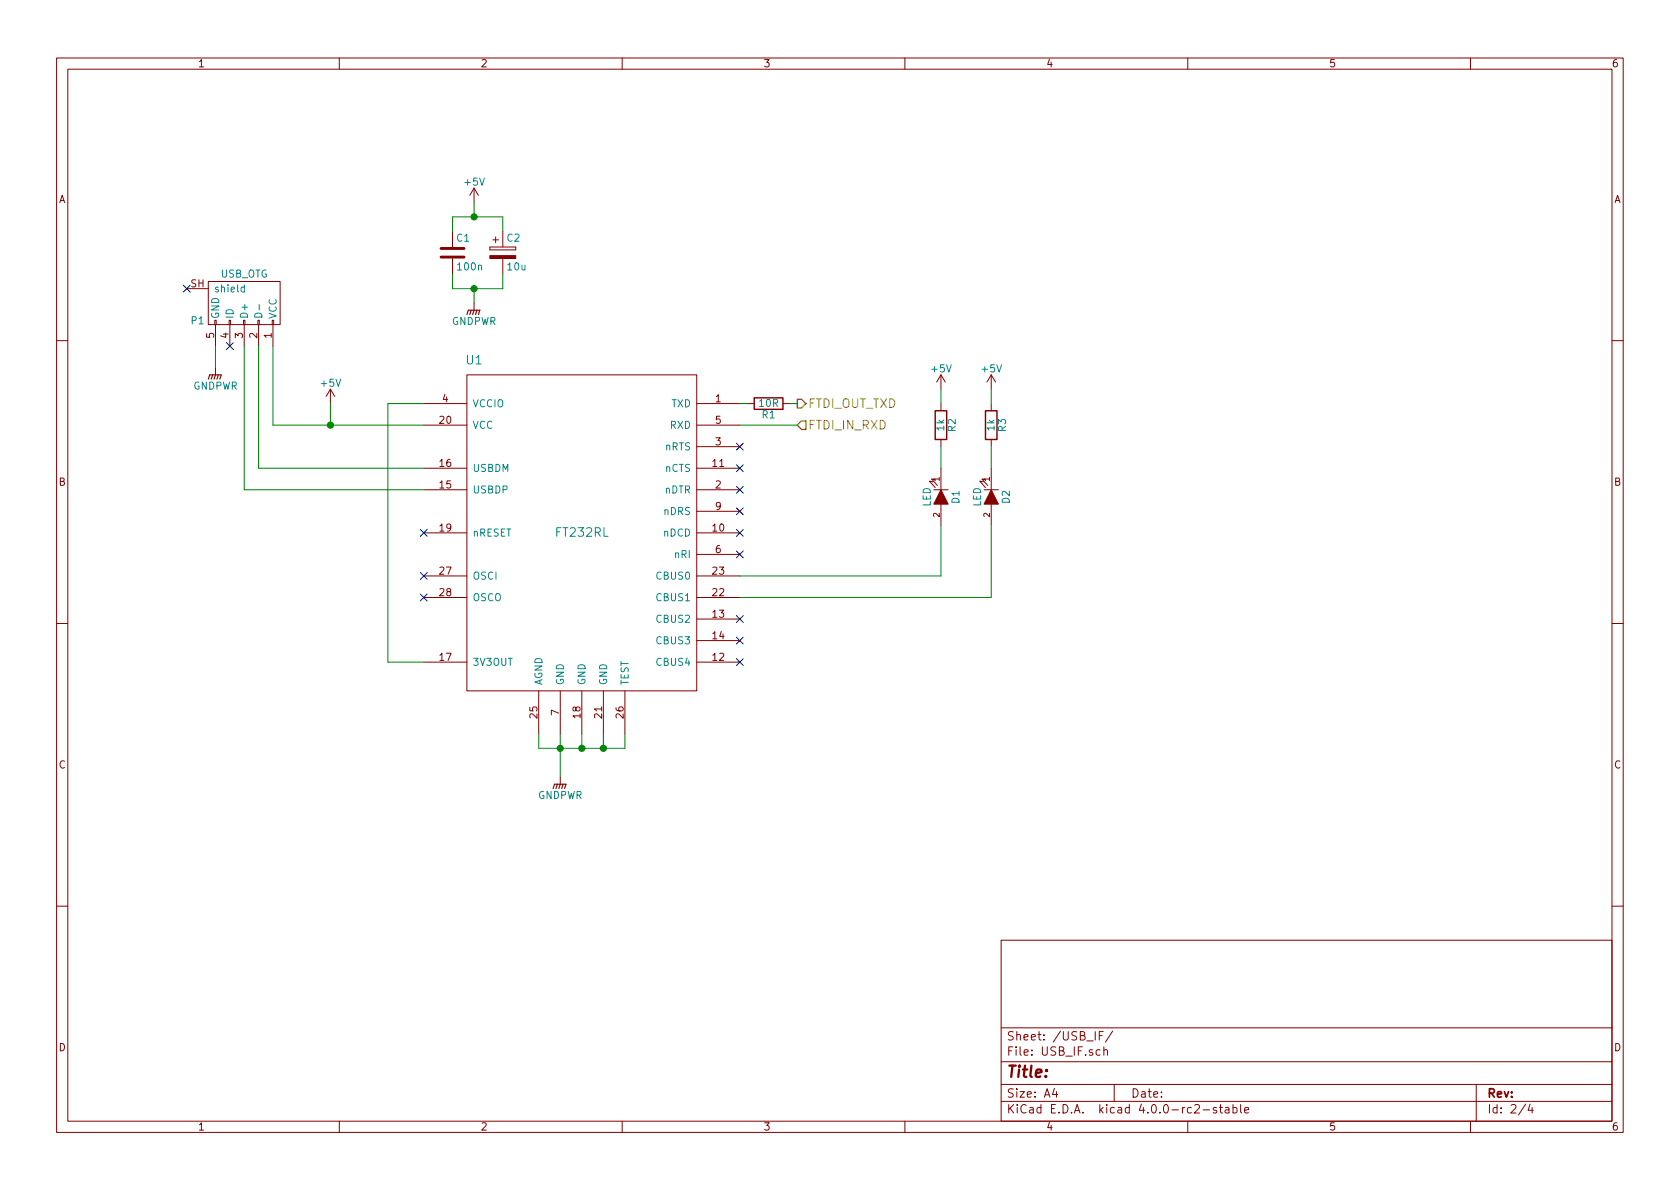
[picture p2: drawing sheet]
EESchema Schematic File Version 2
LIBS:weatherstation-rescue
LIBS:power
LIBS:device
LIBS:transistors
LIBS:conn
LIBS:linear
LIBS:regul
LIBS:74xx
LIBS:cmos4000
LIBS:adc-dac
LIBS:memory
LIBS:xilinx
LIBS:microcontrollers
LIBS:dsp
LIBS:microchip
LIBS:analog_switches
LIBS:motorola
LIBS:texas
LIBS:intel
LIBS:audio
LIBS:interface
LIBS:digital-audio
LIBS:philips
LIBS:display
LIBS:cypress
LIBS:siliconi
LIBS:opto
LIBS:atmel
LIBS:contrib
LIBS:valves
LIBS:ESP8266
LIBS:ft232rl
LIBS:weatherstation-cache
EELAYER 25 0
EELAYER END
$Descr A4 11693 8268
encoding utf-8
Sheet 2 4
Title ""
Date ""
Rev ""
Comp ""
Comment1 ""
Comment2 ""
Comment3 ""
Comment4 ""
$EndDescr
$Comp
L FT232RL U1
U 1 1
P 4050 3700
F 0 "U1" H 3300 4900 60  0000 C CNN
F 1 "FT232RL" H 4050 3700 60  0000 C CNN
F 2 "Housings_SSOP:SSOP-28_5.3x10.2mm_Pitch0.65mm" H 4050 3700 60  0001 C CNN
F 3 "" H 4050 3700 60  0000 C CNN
	1    4050 3700
	1    0    0    -1  
$EndComp
$Comp
L C C1
U 1 1
P 3150 1750
F 0 "C1" H 3175 1850 50  0000 L CNN
F 1 "100n" H 3175 1650 50  0000 L CNN
F 2 "Resistors_SMD:R_0603_HandSoldering" H 3188 1600 30  0001 C CNN
F 3 "" H 3150 1750 60  0000 C CNN
	1    3150 1750
	1    0    0    -1  
$EndComp
$Comp
L CP C2
U 1 1
P 3500 1750
F 0 "C2" H 3525 1850 50  0000 L CNN
F 1 "10u" H 3525 1650 50  0000 L CNN
F 2 "Resistors_SMD:R_0805_HandSoldering" H 3538 1600 30  0001 C CNN
F 3 "" H 3500 1750 60  0000 C CNN
	1    3500 1750
	1    0    0    -1  
$EndComp
$Comp
L R R3
U 1 1
P 6900 2950
F 0 "R3" V 6980 2950 50  0000 C CNN
F 1 "1k" V 6900 2950 50  0000 C CNN
F 2 "Resistors_SMD:R_0805_HandSoldering" V 6830 2950 30  0001 C CNN
F 3 "" H 6900 2950 30  0000 C CNN
	1    6900 2950
	1    0    0    -1  
$EndComp
$Comp
L USB_OTG-RESCUE-weatherstation P1
U 1 1
P 1700 2100
F 0 "P1" H 2025 1975 50  0000 C CNN
F 1 "USB_OTG" H 1700 2300 50  0000 C CNN
F 2 "Connect:USB_Micro-B" V 1650 2000 60  0001 C CNN
F 3 "" V 1650 2000 60  0000 C CNN
F 4 "http://uk.rs-online.com/web/p/micro-usb-connectors/7795106/" H 1700 2100 60  0001 C CNN "RS_Part"
	1    1700 2100
	-1   0    0    -1  
$EndComp
Wire Wire Line
	1800 2400 1800 3250
Wire Wire Line
	1800 3250 2950 3250
Wire Wire Line
	2950 3400 1700 3400
Wire Wire Line
	1700 3400 1700 2400
Wire Wire Line
	1900 2400 1900 2950
Wire Wire Line
	1900 2950 2950 2950
Wire Wire Line
	4200 5200 4200 5100
Wire Wire Line
	3750 5200 4350 5200
Wire Wire Line
	4050 5200 4050 5100
Wire Wire Line
	3900 5100 3900 5400
Connection ~ 4050 5200
$Comp
L GNDPWR #PWR01
U 1 1
P 3900 5400
F 0 "#PWR01" H 3900 5200 50  0001 C CNN
F 1 "GNDPWR" H 3900 5270 50  0000 C CNN
F 2 "" H 3900 5350 60  0000 C CNN
F 3 "" H 3900 5350 60  0000 C CNN
	1    3900 5400
	1    0    0    -1  
$EndComp
$Comp
L +5V #PWR02
U 1 1
P 2300 2800
F 0 "#PWR02" H 2300 2650 50  0001 C CNN
F 1 "+5V" H 2300 2940 50  0000 C CNN
F 2 "" H 2300 2800 60  0000 C CNN
F 3 "" H 2300 2800 60  0000 C CNN
	1    2300 2800
	1    0    0    -1  
$EndComp
Wire Wire Line
	2300 2950 2300 2800
Connection ~ 2300 2950
Connection ~ 3900 5200
$Comp
L GNDPWR #PWR03
U 1 1
P 1500 2550
F 0 "#PWR03" H 1500 2350 50  0001 C CNN
F 1 "GNDPWR" H 1500 2420 50  0000 C CNN
F 2 "" H 1500 2500 60  0000 C CNN
F 3 "" H 1500 2500 60  0000 C CNN
	1    1500 2550
	1    0    0    -1  
$EndComp
Wire Wire Line
	1500 2400 1500 2550
$Comp
L GNDPWR #PWR04
U 1 1
P 3300 2100
F 0 "#PWR04" H 3300 1900 50  0001 C CNN
F 1 "GNDPWR" H 3300 1970 50  0000 C CNN
F 2 "" H 3300 2050 60  0000 C CNN
F 3 "" H 3300 2050 60  0000 C CNN
	1    3300 2100
	1    0    0    -1  
$EndComp
$Comp
L +5V #PWR05
U 1 1
P 3300 1400
F 0 "#PWR05" H 3300 1250 50  0001 C CNN
F 1 "+5V" H 3300 1540 50  0000 C CNN
F 2 "" H 3300 1400 60  0000 C CNN
F 3 "" H 3300 1400 60  0000 C CNN
	1    3300 1400
	1    0    0    -1  
$EndComp
Wire Wire Line
	3300 1400 3300 1500
Connection ~ 3300 1500
Wire Wire Line
	3300 2000 3300 2100
Connection ~ 3300 2000
Wire Wire Line
	3150 1600 3150 1500
Wire Wire Line
	3150 1500 3500 1500
Wire Wire Line
	3500 1500 3500 1600
Wire Wire Line
	3500 2000 3500 1900
Wire Wire Line
	3150 2000 3500 2000
Wire Wire Line
	3150 1900 3150 2000
$Comp
L LED D2
U 1 1
P 6900 3450
F 0 "D2" H 6900 3550 50  0000 C CNN
F 1 "LED" H 6900 3350 50  0000 C CNN
F 2 "Resistors_SMD:R_0805_HandSoldering" H 6900 3450 60  0001 C CNN
F 3 "" H 6900 3450 60  0000 C CNN
	1    6900 3450
	0    1    1    0   
$EndComp
$Comp
L LED D1
U 1 1
P 6550 3450
F 0 "D1" H 6550 3550 50  0000 C CNN
F 1 "LED" H 6550 3350 50  0000 C CNN
F 2 "Resistors_SMD:R_0805_HandSoldering" H 6550 3450 60  0001 C CNN
F 3 "" H 6550 3450 60  0000 C CNN
	1    6550 3450
	0    1    1    0   
$EndComp
Wire Wire Line
	6550 3650 6550 4000
Wire Wire Line
	6900 3650 6900 4150
$Comp
L R R2
U 1 1
P 6550 2950
F 0 "R2" V 6630 2950 50  0000 C CNN
F 1 "1k" V 6550 2950 50  0000 C CNN
F 2 "Resistors_SMD:R_0805_HandSoldering" V 6480 2950 30  0001 C CNN
F 3 "" H 6550 2950 30  0000 C CNN
	1    6550 2950
	1    0    0    -1  
$EndComp
Wire Wire Line
	6550 3250 6550 3100
Wire Wire Line
	6900 3250 6900 3100
$Comp
L +5V #PWR06
U 1 1
P 6550 2700
F 0 "#PWR06" H 6550 2550 50  0001 C CNN
F 1 "+5V" H 6550 2840 50  0000 C CNN
F 2 "" H 6550 2700 60  0000 C CNN
F 3 "" H 6550 2700 60  0000 C CNN
	1    6550 2700
	1    0    0    -1  
$EndComp
$Comp
L +5V #PWR07
U 1 1
P 6900 2700
F 0 "#PWR07" H 6900 2550 50  0001 C CNN
F 1 "+5V" H 6900 2840 50  0000 C CNN
F 2 "" H 6900 2700 60  0000 C CNN
F 3 "" H 6900 2700 60  0000 C CNN
	1    6900 2700
	1    0    0    -1  
$EndComp
Wire Wire Line
	6550 2800 6550 2700
Wire Wire Line
	6900 2800 6900 2700
Text HLabel 5550 2800 2    60   Output ~ 0
FTDI_OUT_TXD
Text HLabel 5550 2950 2    60   Input ~ 0
FTDI_IN_RXD
$Comp
L R R1
U 1 1
P 5350 2800
F 0 "R1" V 5430 2800 50  0000 C CNN
F 1 "10R" V 5350 2800 50  0000 C CNN
F 2 "Resistors_SMD:R_0805_HandSoldering" V 5280 2800 30  0001 C CNN
F 3 "" H 5350 2800 30  0000 C CNN
	1    5350 2800
	0    1    1    0   
$EndComp
Wire Wire Line
	5150 2800 5200 2800
Wire Wire Line
	5500 2800 5550 2800
Wire Wire Line
	5150 2950 5550 2950
Wire Wire Line
	6550 4000 5150 4000
Wire Wire Line
	6900 4150 5150 4150
Wire Wire Line
	4350 5200 4350 5100
Connection ~ 4200 5200
Wire Wire Line
	3750 5100 3750 5200
Wire Wire Line
	2950 2800 2700 2800
Wire Wire Line
	2700 2800 2700 4600
Wire Wire Line
	2700 4600 2950 4600
NoConn ~ 5150 3100
NoConn ~ 5150 3250
NoConn ~ 5150 3400
NoConn ~ 5150 3550
NoConn ~ 5150 3700
NoConn ~ 5150 3850
NoConn ~ 5150 4300
NoConn ~ 5150 4450
NoConn ~ 5150 4600
NoConn ~ 2950 4150
NoConn ~ 2950 4000
NoConn ~ 2950 3700
NoConn ~ 1600 2400
NoConn ~ 1300 2000
$EndSCHEMATC
